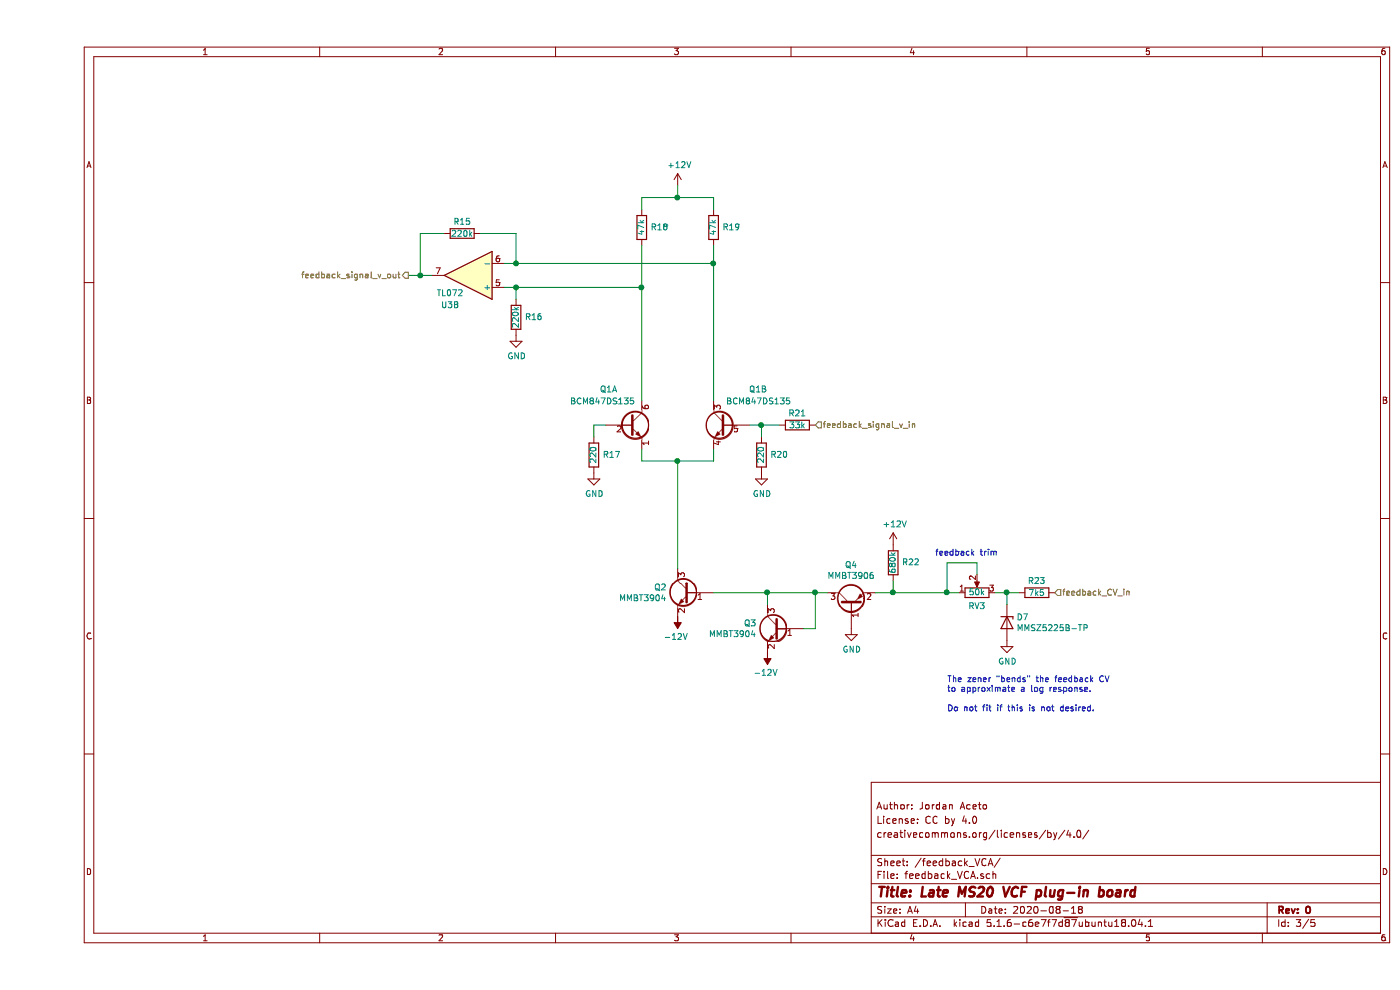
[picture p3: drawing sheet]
EESchema Schematic File Version 4
EELAYER 30 0
EELAYER END
$Descr A4 11693 8268
encoding utf-8
Sheet 3 5
Title "Late MS20 VCF plug-in board"
Date "2020-08-18"
Rev "0"
Comp ""
Comment1 "creativecommons.org/licenses/by/4.0/"
Comment2 "License: CC by 4.0"
Comment3 "Author: Jordan Aceto"
Comment4 ""
$EndDescr
Wire Wire Line
	3400 1950 3200 1950
Wire Wire Line
	3200 1950 3200 2300
Wire Wire Line
	3200 2300 3300 2300
Wire Wire Line
	3900 2200 4000 2200
Wire Wire Line
	4000 2200 4000 1950
Wire Wire Line
	4000 1950 3700 1950
$Comp
L Device:R R16
U 1 1
P 4000 2650
F 0 "R16" H 3850 2650 50  0000 C CNN
F 1 "220k" V 4000 2650 50  0000 C CNN
F 2 "Resistor_SMD:R_0805_2012Metric_Pad1.15x1.40mm_HandSolder" V 3930 2650 50  0001 C CNN
F 3 "~" H 4000 2650 50  0001 C CNN
	1    4000 2650
	-1   0    0    1   
$EndComp
Wire Wire Line
	4000 2500 4000 2400
Wire Wire Line
	4000 2400 3900 2400
$Comp
L power:GND #PWR09
U 1 1
P 4000 2800
F 0 "#PWR09" H 4000 2550 50  0001 C CNN
F 1 "GND" H 4005 2627 50  0000 C CNN
F 2 "" H 4000 2800 50  0001 C CNN
F 3 "" H 4000 2800 50  0001 C CNN
	1    4000 2800
	1    0    0    -1  
$EndComp
$Comp
L Device:R R18
U 1 1
P 5050 1900
F 0 "R18" H 4900 1900 50  0000 C CNN
F 1 "47k" V 5050 1900 50  0000 C CNN
F 2 "Resistor_SMD:R_0805_2012Metric_Pad1.15x1.40mm_HandSolder" V 4980 1900 50  0001 C CNN
F 3 "~" H 5050 1900 50  0001 C CNN
	1    5050 1900
	-1   0    0    1   
$EndComp
$Comp
L Device:R R19
U 1 1
P 5650 1900
F 0 "R19" H 5500 1900 50  0000 C CNN
F 1 "47k" V 5650 1900 50  0000 C CNN
F 2 "Resistor_SMD:R_0805_2012Metric_Pad1.15x1.40mm_HandSolder" V 5580 1900 50  0001 C CNN
F 3 "~" H 5650 1900 50  0001 C CNN
	1    5650 1900
	-1   0    0    1   
$EndComp
$Comp
L Device:R R17
U 1 1
P 4650 3800
F 0 "R17" H 4500 3800 50  0000 C CNN
F 1 "220" V 4650 3800 50  0000 C CNN
F 2 "Resistor_SMD:R_0805_2012Metric_Pad1.15x1.40mm_HandSolder" V 4580 3800 50  0001 C CNN
F 3 "~" H 4650 3800 50  0001 C CNN
	1    4650 3800
	-1   0    0    1   
$EndComp
$Comp
L power:GND #PWR010
U 1 1
P 4650 3950
F 0 "#PWR010" H 4650 3700 50  0001 C CNN
F 1 "GND" H 4655 3777 50  0000 C CNN
F 2 "" H 4650 3950 50  0001 C CNN
F 3 "" H 4650 3950 50  0001 C CNN
	1    4650 3950
	1    0    0    -1  
$EndComp
$Comp
L Device:R R20
U 1 1
P 6050 3800
F 0 "R20" H 5900 3800 50  0000 C CNN
F 1 "220" V 6050 3800 50  0000 C CNN
F 2 "Resistor_SMD:R_0805_2012Metric_Pad1.15x1.40mm_HandSolder" V 5980 3800 50  0001 C CNN
F 3 "~" H 6050 3800 50  0001 C CNN
	1    6050 3800
	-1   0    0    1   
$EndComp
$Comp
L power:GND #PWR013
U 1 1
P 6050 3950
F 0 "#PWR013" H 6050 3700 50  0001 C CNN
F 1 "GND" H 6055 3777 50  0000 C CNN
F 2 "" H 6050 3950 50  0001 C CNN
F 3 "" H 6050 3950 50  0001 C CNN
	1    6050 3950
	1    0    0    -1  
$EndComp
$Comp
L Device:R R21
U 1 1
P 6350 3550
F 0 "R21" V 6250 3550 50  0000 C CNN
F 1 "33k" V 6350 3550 50  0000 C CNN
F 2 "Resistor_SMD:R_0805_2012Metric_Pad1.15x1.40mm_HandSolder" V 6280 3550 50  0001 C CNN
F 3 "~" H 6350 3550 50  0001 C CNN
	1    6350 3550
	0    1    1    0   
$EndComp
$Comp
L power:-12V #PWR012
U 1 1
P 5350 5150
F 0 "#PWR012" H 5350 5250 50  0001 C CNN
F 1 "-12V" H 5365 5323 50  0000 C CNN
F 2 "" H 5350 5150 50  0001 C CNN
F 3 "" H 5350 5150 50  0001 C CNN
	1    5350 5150
	-1   0    0    1   
$EndComp
$Comp
L power:-12V #PWR014
U 1 1
P 6100 5450
F 0 "#PWR014" H 6100 5550 50  0001 C CNN
F 1 "-12V" H 6115 5623 50  0000 C CNN
F 2 "" H 6100 5450 50  0001 C CNN
F 3 "" H 6100 5450 50  0001 C CNN
	1    6100 5450
	-1   0    0    1   
$EndComp
Wire Wire Line
	6100 5050 6100 4950
Wire Wire Line
	6100 4950 5650 4950
Wire Wire Line
	6100 4950 6500 4950
Wire Wire Line
	6500 4950 6500 5250
Connection ~ 6100 4950
$Comp
L power:GND #PWR015
U 1 1
P 6800 5250
F 0 "#PWR015" H 6800 5000 50  0001 C CNN
F 1 "GND" H 6805 5077 50  0000 C CNN
F 2 "" H 6800 5250 50  0001 C CNN
F 3 "" H 6800 5250 50  0001 C CNN
	1    6800 5250
	1    0    0    -1  
$EndComp
Wire Wire Line
	6600 4950 6500 4950
Connection ~ 6500 4950
$Comp
L Device:R_POT RV3
U 1 1
P 7850 4950
F 0 "RV3" V 7735 4950 50  0000 C CNN
F 1 "50k" V 7850 4950 50  0000 C CNN
F 2 "Potentiometer_THT:Potentiometer_Bourns_3296W_Vertical" H 7850 4950 50  0001 C CNN
F 3 "~" H 7850 4950 50  0001 C CNN
	1    7850 4950
	0    -1   -1   0   
$EndComp
Wire Wire Line
	7700 4950 7600 4950
Wire Wire Line
	7600 4950 7600 4700
Wire Wire Line
	7600 4700 7850 4700
Wire Wire Line
	7850 4700 7850 4800
Connection ~ 7600 4950
Wire Wire Line
	7600 4950 7150 4950
$Comp
L Device:R R22
U 1 1
P 7150 4700
F 0 "R22" H 7000 4700 50  0000 C CNN
F 1 "680k" V 7150 4700 50  0000 C CNN
F 2 "Resistor_SMD:R_0805_2012Metric_Pad1.15x1.40mm_HandSolder" V 7080 4700 50  0001 C CNN
F 3 "~" H 7150 4700 50  0001 C CNN
	1    7150 4700
	-1   0    0    1   
$EndComp
Wire Wire Line
	7150 4850 7150 4950
Connection ~ 7150 4950
Wire Wire Line
	7150 4950 7000 4950
$Comp
L power:+12V #PWR016
U 1 1
P 7150 4550
F 0 "#PWR016" H 7150 4400 50  0001 C CNN
F 1 "+12V" H 7165 4723 50  0000 C CNN
F 2 "" H 7150 4550 50  0001 C CNN
F 3 "" H 7150 4550 50  0001 C CNN
	1    7150 4550
	1    0    0    -1  
$EndComp
$Comp
L Device:D_Zener D7
U 1 1
P 8100 5200
F 0 "D7" V 8054 5280 50  0000 L CNN
F 1 "MMSZ5225B-TP" V 8145 5280 50  0000 L CNN
F 2 "Diode_SMD:D_SOD-123" H 8100 5200 50  0001 C CNN
F 3 "~" H 8100 5200 50  0001 C CNN
	1    8100 5200
	0    1    1    0   
$EndComp
$Comp
L power:GND #PWR017
U 1 1
P 8100 5350
F 0 "#PWR017" H 8100 5100 50  0001 C CNN
F 1 "GND" H 8105 5177 50  0000 C CNN
F 2 "" H 8100 5350 50  0001 C CNN
F 3 "" H 8100 5350 50  0001 C CNN
	1    8100 5350
	1    0    0    -1  
$EndComp
Wire Wire Line
	8100 5050 8100 4950
Wire Wire Line
	8100 4950 8000 4950
$Comp
L Device:R R23
U 1 1
P 8350 4950
F 0 "R23" V 8250 4950 50  0000 C CNN
F 1 "7k5" V 8350 4950 50  0000 C CNN
F 2 "Resistor_SMD:R_0805_2012Metric_Pad1.15x1.40mm_HandSolder" V 8280 4950 50  0001 C CNN
F 3 "~" H 8350 4950 50  0001 C CNN
	1    8350 4950
	0    1    1    0   
$EndComp
Wire Wire Line
	8200 4950 8100 4950
Connection ~ 8100 4950
Text HLabel 8500 4950 2    50   Input ~ 0
feedback_CV_in
Wire Wire Line
	4650 3650 4650 3550
Wire Wire Line
	4650 3550 4750 3550
Wire Wire Line
	6050 3550 6050 3650
Wire Wire Line
	6050 3550 5950 3550
Wire Wire Line
	5650 1750 5650 1650
Wire Wire Line
	5650 1650 5350 1650
Wire Wire Line
	5050 1650 5050 1750
Wire Wire Line
	5650 3850 5650 3750
Wire Wire Line
	5050 3750 5050 3850
$Comp
L power:+12V #PWR011
U 1 1
P 5350 1550
F 0 "#PWR011" H 5350 1400 50  0001 C CNN
F 1 "+12V" H 5365 1723 50  0000 C CNN
F 2 "" H 5350 1550 50  0001 C CNN
F 3 "" H 5350 1550 50  0001 C CNN
	1    5350 1550
	1    0    0    -1  
$EndComp
Wire Wire Line
	5350 1550 5350 1650
Connection ~ 5350 1650
Wire Wire Line
	5350 1650 5050 1650
Wire Wire Line
	5350 4750 5350 3850
Wire Wire Line
	5050 3850 5350 3850
Connection ~ 5350 3850
Wire Wire Line
	5350 3850 5650 3850
Wire Wire Line
	3100 2300 3200 2300
Connection ~ 3200 2300
Wire Wire Line
	6400 5250 6500 5250
Text Notes 7600 5950 0    50   ~ 0
The zener "bends" the feedback CV\nto approximate a log response.\n\nDo not fit if this is not desired.
Text HLabel 3100 2300 0    50   Output ~ 0
feedback_signal_v_out
Wire Wire Line
	5050 2050 5050 2400
Wire Wire Line
	5650 2050 5650 2200
Wire Wire Line
	4000 2200 5650 2200
Connection ~ 4000 2200
Connection ~ 5650 2200
Wire Wire Line
	5650 2200 5650 3350
Wire Wire Line
	4000 2400 5050 2400
Connection ~ 4000 2400
Connection ~ 5050 2400
Wire Wire Line
	5050 2400 5050 3350
$Comp
L Transistor_BJT:MMBT3906 Q4
U 1 1
P 6800 5050
F 0 "Q4" V 7128 5050 50  0000 C CNN
F 1 "MMBT3906" V 7037 5050 50  0000 C CNN
F 2 "Package_TO_SOT_SMD:SOT-23_Handsoldering" H 7000 4975 50  0001 L CIN
F 3 "https://www.fairchildsemi.com/datasheets/2N/2N3906.pdf" H 6800 5050 50  0001 L CNN
	1    6800 5050
	0    -1   -1   0   
$EndComp
$Comp
L Transistor_BJT:MMBT3904 Q2
U 1 1
P 5450 4950
F 0 "Q2" H 5641 4996 50  0000 L CNN
F 1 "MMBT3904" H 5641 4905 50  0000 L CNN
F 2 "Package_TO_SOT_SMD:SOT-23_Handsoldering" H 5650 4875 50  0001 L CIN
F 3 "https://www.fairchildsemi.com/datasheets/2N/2N3904.pdf" H 5450 4950 50  0001 L CNN
	1    5450 4950
	-1   0    0    -1  
$EndComp
$Comp
L Transistor_BJT:MMBT3904 Q3
U 1 1
P 6200 5250
F 0 "Q3" H 6391 5296 50  0000 L CNN
F 1 "MMBT3904" H 6391 5205 50  0000 L CNN
F 2 "Package_TO_SOT_SMD:SOT-23_Handsoldering" H 6400 5175 50  0001 L CIN
F 3 "https://www.fairchildsemi.com/datasheets/2N/2N3904.pdf" H 6200 5250 50  0001 L CNN
	1    6200 5250
	-1   0    0    -1  
$EndComp
Text Notes 7500 4650 0    50   ~ 0
feedback trim
Wire Wire Line
	6200 3550 6050 3550
Connection ~ 6050 3550
Text HLabel 6500 3550 2    50   Input ~ 0
feedback_signal_v_in
$Comp
L MS20_VCF_parts:BCM847DS135 Q1
U 1 1
P 4950 3550
F 0 "Q1" H 4700 3850 50  0000 L CNN
F 1 "BCM847DS135" H 4450 3750 50  0000 L CNN
F 2 "MS20_parts:SOT457" H 5150 3475 50  0001 L CIN
F 3 "" H 4950 3550 50  0001 L CNN
	1    4950 3550
	1    0    0    -1  
$EndComp
$Comp
L MS20_VCF_parts:BCM847DS135 Q1
U 2 1
P 5750 3550
F 0 "Q1" H 5400 3850 50  0000 L CNN
F 1 "BCM847DS135" H 5200 3750 50  0000 L CNN
F 2 "MS20_parts:SOT457" H 5950 3475 50  0001 L CIN
F 3 "" H 5750 3550 50  0001 L CNN
	2    5750 3550
	-1   0    0    -1  
$EndComp
$Comp
L Device:R R15
U 1 1
P 3550 1950
F 0 "R15" V 3450 1950 50  0000 C CNN
F 1 "220k" V 3550 1950 50  0000 C CNN
F 2 "Resistor_SMD:R_0805_2012Metric_Pad1.15x1.40mm_HandSolder" V 3480 1950 50  0001 C CNN
F 3 "~" H 3550 1950 50  0001 C CNN
	1    3550 1950
	0    1    1    0   
$EndComp
$Comp
L Amplifier_Operational:TL072 U3
U 2 1
P 3600 2300
F 0 "U3" H 3750 2550 50  0000 C CNN
F 1 "TL072" H 3750 2450 50  0000 C CNN
F 2 "Package_SO:SOIC-8_3.9x4.9mm_P1.27mm" H 3600 2300 50  0001 C CNN
F 3 "http://www.ti.com/lit/ds/symlink/tl071.pdf" H 3600 2300 50  0001 C CNN
	2    3600 2300
	-1   0    0    1   
$EndComp
$EndSCHEMATC
